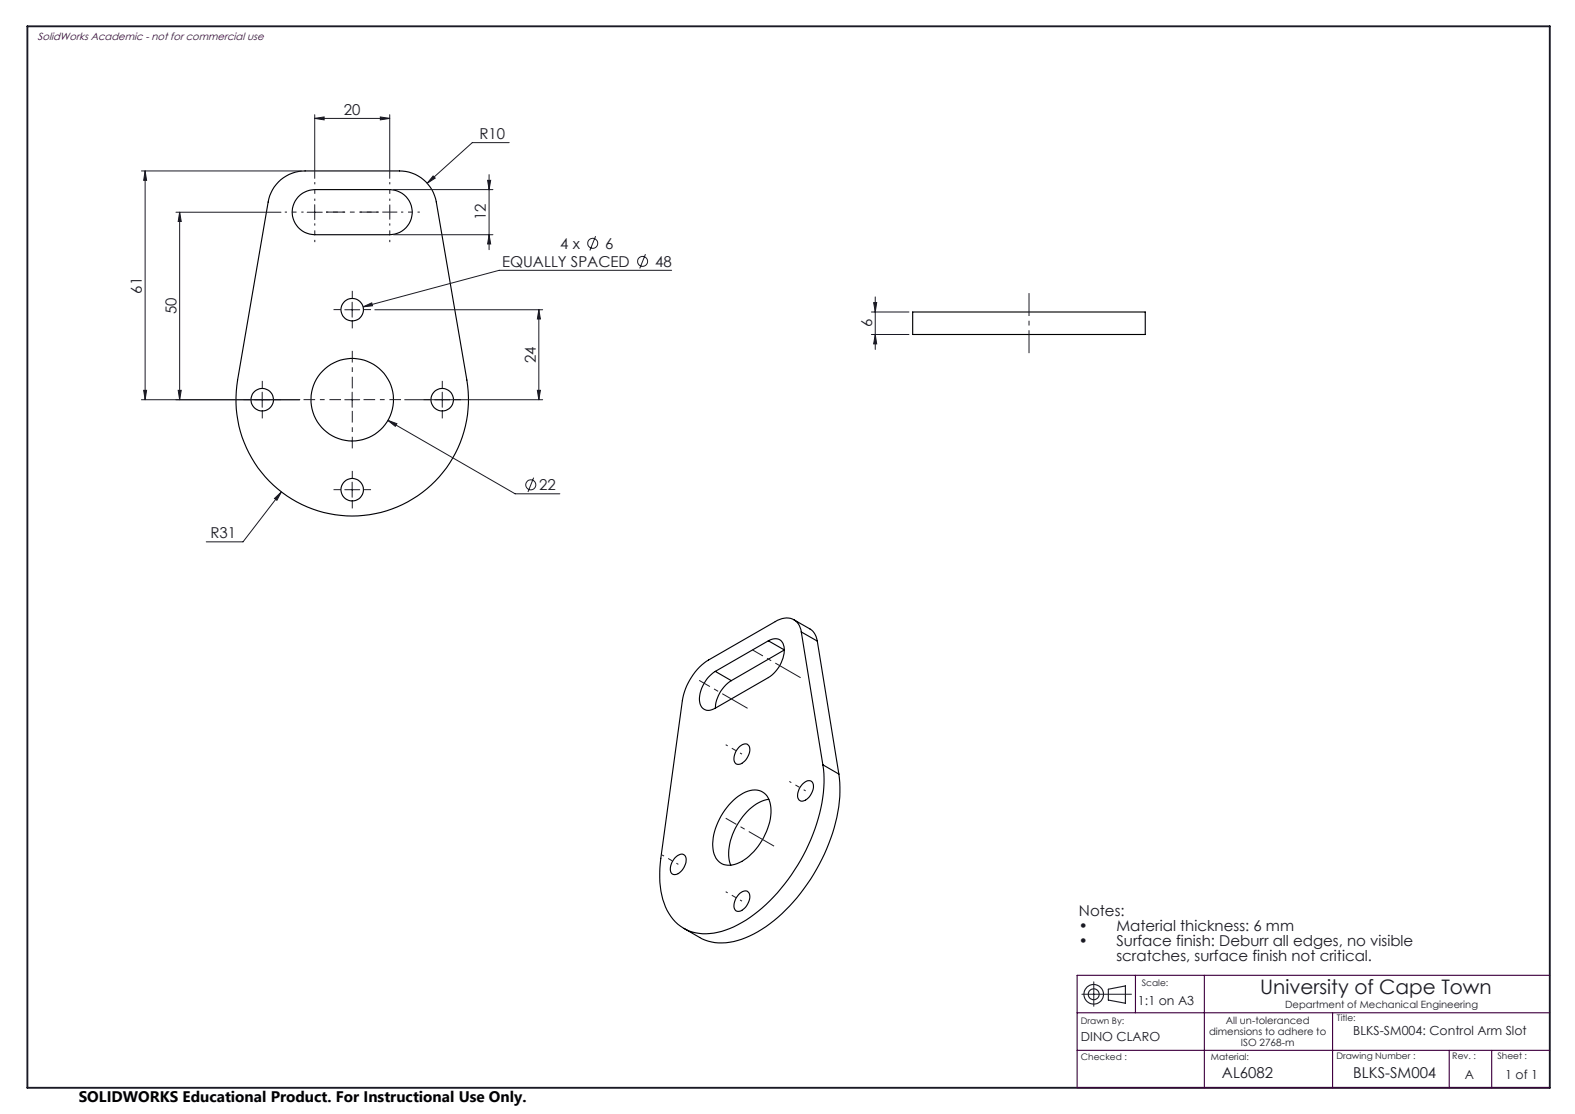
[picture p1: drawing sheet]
<svg xmlns="http://www.w3.org/2000/svg" width="420mm" height="297mm" viewBox="0 0 420 297" stroke-linecap="round" stroke-linejoin="round" font-family="sans-serif">
<g fill="none" stroke="#000" stroke-width=".3">
<path d="M74.3 48.5a9.9 9.9 0 0 1 7.1-2.9h25.1a10 10 0 0 1 9.8 8.3l8.2 47.4a31 31 0 0 1-30.6 36.3 31 31 0 0 1-30.5-36.3l8.1-47.4 .4-1.7 .8-1.6zM79.6 52.5l1-1 1.3-.6 2-.4h20a6 6 0 0 1 6 6.1 6 6 0 0 1-6 6h-20a6 6 0 0 1-5.5-3.7 6 6 0 0 1 1.2-6.4zM243.4 83.2h62v6h-62zM190.7 179a8.9 8.9 0 0 0-4 8.7 2.48 2.48 0 0 0 4 1.1M190.7 179l4.3 2.5M204.9 170.8a2.55 2.55 0 0 1 2.9-.3 2.55 2.55 0 0 1 1.3 2.5 9.2 9.2 0 0 1-4.2 7.7l-14.2 8.1M204.9 170.8l-14.2 8.2M204.9 170.8l4.3 2.5-14.2 8.2M211.7 165.2l5.1 3.1 .8 1.4 .3 1.2M213.7 168.5a3.9 3.9 0 0 0-5.7-3.4l-19.1 10.9a16.2 16.2 0 0 0-6.9 10.8l-5.8 42a23.3 23.3 0 0 0 2.2 14.7 11.3 11.3 0 0 0 13 5.1 32.7 32.7 0 0 0 16.9-11.7 47.7 47.7 0 0 0 11.4-29.4l-.3-3.6M213.7 168.5l5.7 35.4M213.7 168.5l4.2 2.4"/>
<path d="M217.9 170.9l5.8 35.5M195 181.5a9.4 9.4 0 0 0-4.3 7.3M197.3 199a1.5 1.5 0 0 1 2.5 0 4.1 4.1 0 0 1-3 4.8 1.46 1.46 0 0 1-1-2l.4-1.4zM195 214a8.2 8.2 0 0 1 7.4-3.3 4.6 4.6 0 0 1 3.2 4.6 16.5 16.5 0 0 1-9.1 15 4.3 4.3 0 0 1-6.4-3.9 16.5 16.5 0 0 1 4.9-12.4zM205 213.1a12.6 12.6 0 0 0-8.5 6.9 12.9 12.9 0 0 0-1.6 10.7M214 209.1a1.77 1.77 0 0 1 2.6-.5 4 4 0 0 1-2.8 5 1.63 1.63 0 0 1-1-2.5l.3-.8zM219.4 203.9l4.3 2.5M223.7 206.4a40.2 40.2 0 0 1-5.2 24 44.6 44.6 0 0 1-17.5 18.6 15.3 15.3 0 0 1-13.8 1.3l-4.8-2.8M180 228.7a1.79 1.79 0 0 1 2.7-.5 3.9 3.9 0 0 1-2.8 5 1.42 1.42 0 0 1-1.1-2l.4-1.3zM197.3 238.2a1.5 1.5 0 0 1 2.5 0 4.1 4.1 0 0 1-3 4.8 1.46 1.46 0 0 1-1-2l.4-1.4z"/>
<circle cx="93.9" cy="82.6" r="3"/>
<circle cx="69.9" cy="106.6" r="3"/>
<circle cx="93.9" cy="106.6" r="11"/>
<circle cx="117.9" cy="106.6" r="3"/>
<circle cx="93.9" cy="130.6" r="2.99"/>
</g>
<g fill="none" stroke="#191924" stroke-width=".27">
<path d="M83.9 31.6l2.5-.4v.8zM83.9 30.6v17M83.9 31.6h20M101.4 31.2l2.5 .4-2.5 .4zM103.9 30.6v17M135.8 38h-9.9l-12 10.9M37.7 45.6h42.7M38.7 45.6l.4 2.5h-.8zM38.7 45.6v61M46.9 56.6h28M47.9 56.6l.4 2.5h-.8zM47.9 56.6v50"/>
<path d="M81.9 56.6h4M83.9 54.6v4M104.9 50.5h26.5M115.5 46.9l.6 .6-2.2 1.4zM130 48.1h.8l-.4 2.4zM130.4 46.6v20M104.9 62.6h26.5M130.4 62.6l.4 2.4h-.8zM158.8 63l-1.5 3.8M172.1 67.8l-1.5 3.8M179.1 72.1h-46l-36.3 9.7M233.4 79.2v14"/>
<path d="M91.9 82.6h4M93.9 80.6v4M96.8 81.8l2.3-1.1 .2 .8zM99.9 82.6h44.8M143.7 82.6l.4 2.5h-.8zM143.7 82.6v24M232.4 83.2h10M232.4 89.2h10M233 80.7h.8l-.4 2.5zM233.4 89.2l.4 2.5h-.8zM37.7 106.6h42.2M38.3 104.1h.8l-.4 2.5z"/>
<path d="M47.5 104.1h.8l-.4 2.5zM69.9 104.6v4M91.9 106.6h4M93.9 104.6v4M103.4 112.1l2.4 .9-.4 .7zM103.4 112.1l34 19.6h11.9M107.9 106.6h36.8M117.9 104.6v4M143.3 104.1h.8l-.4 2.5zM73.2 132.9l1.8-1.7-1.2 2.2zM75 131.2l-10.2 13.3h-9.8M91.9 130.6h4"/>
<path d="M93.9 128.5v4.1M142.3 127.3l-1.5 3.9M288.5 265.1h13.2M291.7 261.8v6.5"/>
<circle cx="158" cy="64.9" r="1.34"/>
<circle cx="171.4" cy="69.7" r="1.33"/>
<circle cx="141.5" cy="129.3" r="1.34"/>
</g>
<g fill="none" stroke="#191924" stroke-width=".3">
<path d="M295.6 263.7l4.5-.8v4.6l-4.5-.9z"/>
<circle cx="291.6" cy="265.1" r="2.61"/>
<circle cx="291.7" cy="265.1" r="1.45"/>
</g>
<path d="M90.9 106.5h-10M93.9 103.5v-10M93.9 109.5v10M96.9 106.5h10" fill="none" stroke="#191924" stroke-width=".27" stroke-dasharray="15.2 1.3 1.3 1.3" stroke-dashoffset="12.1" stroke-linecap="butt"/>
<path d="M80.9 56.5h-5M83.9 53.5v-5M83.9 59.5v5M86.9 56.5h5M100.9 56.5h-5M103.9 53.5v-5M103.9 59.5v5M106.9 56.5h5M193.5 198.5l4.4 2.6M210.5 208.3l4.3 2.6M176.5 227.9l4.4 2.5M193.5 237.7l4.4 2.5" fill="none" stroke="#191924" stroke-width=".27" stroke-dasharray="15.2 1.3 1.3 1.3" stroke-dashoffset="14.6" stroke-linecap="butt"/>
<g fill="none" stroke="#191924" stroke-width=".27" stroke-dasharray="15.2 1.3 1.3 1.3" stroke-linecap="butt">
<path d="M103.9 56.5v-2M103.9 56.5h-2M103.9 56.5v2M103.9 56.5h2M93.9 79.5v-2M90.9 82.5h-2M93.9 85.5v2M96.9 82.5h2M66.9 106.5h-2M69.9 103.5v-2M69.9 109.5v2M72.9 106.5h2"/>
<path d="M114.9 106.5h-2M117.9 103.5v-2M117.9 109.5v2M120.9 106.5h2M90.9 130.5h-2M93.9 127.5v-2M93.9 133.5v2M96.9 130.5h2"/>
</g>
<path d="M86.9 56.5h14" fill="none" stroke="#191924" stroke-width=".27" stroke-dasharray="15.2 1.3 1.3 1.3" stroke-dashoffset="10.1" stroke-linecap="butt"/>
<path d="M199.4 188.8l-13-7.4M213.5 180.7l-12.9-7.5M206.4 225.6l-12.9-7.5" fill="none" stroke="#191924" stroke-width=".27" stroke-dasharray="15.2 1.3 1.3 1.3" stroke-dashoffset="7.4" stroke-linecap="butt"/>
<path d="M274.4 94.1v-16" fill="none" stroke="#191924" stroke-width=".27" stroke-dasharray="15.2 1.3 1.3 1.3" stroke-dashoffset="9.1" stroke-linecap="butt"/>
<path d="M7.3 7h406v283h-406z" fill="none" stroke="#191924" stroke-width=".5"/>
<path d="M287.2 270h126.1M302.8 260v10M321.2 260v30M355.4 270v20M413.3 260h-126.1v30h126.1M287.2 280h126.1M386.5 280v10M397.8 280v10" fill="none" stroke="#400040" stroke-width=".3"/>
<g fill="#191924">
<path d="M103.4 112.1l2 1.6 .4-.7zM83.9 31.6l2.5-.4v.8zM101.4 31.2l2.5 .4-2.5 .4zM73.2 132.9l.6 .5 1.2-2.2zM115.5 46.9l-1.6 2 2.2-1.4zM96.8 81.8l2.5-.3-.2-.8z"/>
<path d="M38.3 104.1h.8l-.4 2.5zM38.7 45.6l.4 2.5h-.8z"/>
<path d="M130 48.1h.8l-.4 2.4zM130.4 62.6l.4 2.4h-.8zM47.9 56.6l.4 2.5h-.8zM47.5 104.1h.8l-.4 2.5zM143.7 82.6l.4 2.5h-.8zM143.3 104.1h.8l-.4 2.5zM233 80.7h.8l-.4 2.5zM233.4 89.2l.4 2.5h-.8z"/>
</g>
<text font-size="5.3" fill="#191924" x="336" y="265.1">University of Cape Town</text>
<text font-size="4.1" x="21" y="293.7">SOLIDWORKS Educational Product. For Instructional Use Only.</text>
<g font-size="4" fill="#191924">
<text x="91.7" y="30.7">20</text>
<text x="127.8" y="37.2">R10</text>
<text x="129.6" y="58.8" transform="rotate(-90 129.6 58.8)">12</text>
<text x="133.9" y="71.1">EQUALLY SPACED</text>
<text x="149.4" y="66.3">4 x</text>
<text x="161.4" y="66.3">6</text>
<text x="174.7" y="71.1">48</text>
<text x="37.8" y="78.3" transform="rotate(-90 37.8 78.3)">61</text>
<text x="47.1" y="83.8" transform="rotate(-90 47.1 83.8)">50</text>
<text x="232.5" y="87.3" transform="rotate(-90 232.5 87.3)">6</text>
<text x="142.8" y="96.8" transform="rotate(-90 142.8 96.8)">24</text>
<text x="143.8" y="130.7">22</text>
<text x="56.1" y="143.6">R31</text>
<text x="287.7" y="244.3">Notes:</text>
<text x="287.7" y="248.3">•</text>
<text x="297.7" y="248.3">Material thickness: 6 mm</text>
<text x="287.7" y="252.3">•</text>
<text x="297.7" y="252.3">Surface finish: Deburr all edges, no visible</text>
<text x="297.7" y="256.3">scratches, surface finish not critical.</text>
<text x="325.8" y="287.5">AL6082</text>
<text x="360.9" y="287.5">BLKS-SM004</text>
</g>
<g font-size="3.3" fill="#191924">
<text x="303.5" y="267.8">1:1 on A3</text>
<text x="360.9" y="275.9">BLKS-SM004: Control Arm Slot</text>
<text x="288.2" y="277.6">DINO CLARO</text>
<text x="390.6" y="287.6">A</text>
<text x="401.4" y="287.6">1 of 1</text>
</g>
<text font-size="2.8" fill="#400040" x="10" y="10.5">SolidWorks Academic - not for commercial use</text>
<g font-size="2.7" fill="#191924">
<text x="342.7" y="268.7">Department of Mechanical Engineering</text>
<text x="322.4" y="275.9">dimensions to adhere to</text>
<text x="326.9" y="272.9">All un-toleranced</text>
<text x="330.9" y="278.9">ISO 2768-m</text>
</g>
<g font-size="2.4" fill="#191924">
<text x="304.5" y="262.8">Scale:</text>
<text x="288.2" y="272.9">Drawn By:</text>
<text x="356.5" y="272.3">Title:</text>
<text x="288.2" y="282.6">Checked :</text>
<text x="322.9" y="282.6">Material:</text>
<text x="356.4" y="282.3">Drawing Number :</text>
<text x="387.3" y="282.4">Rev. :</text>
<text x="399.3" y="282.3">Sheet :</text>
</g>
</svg>
